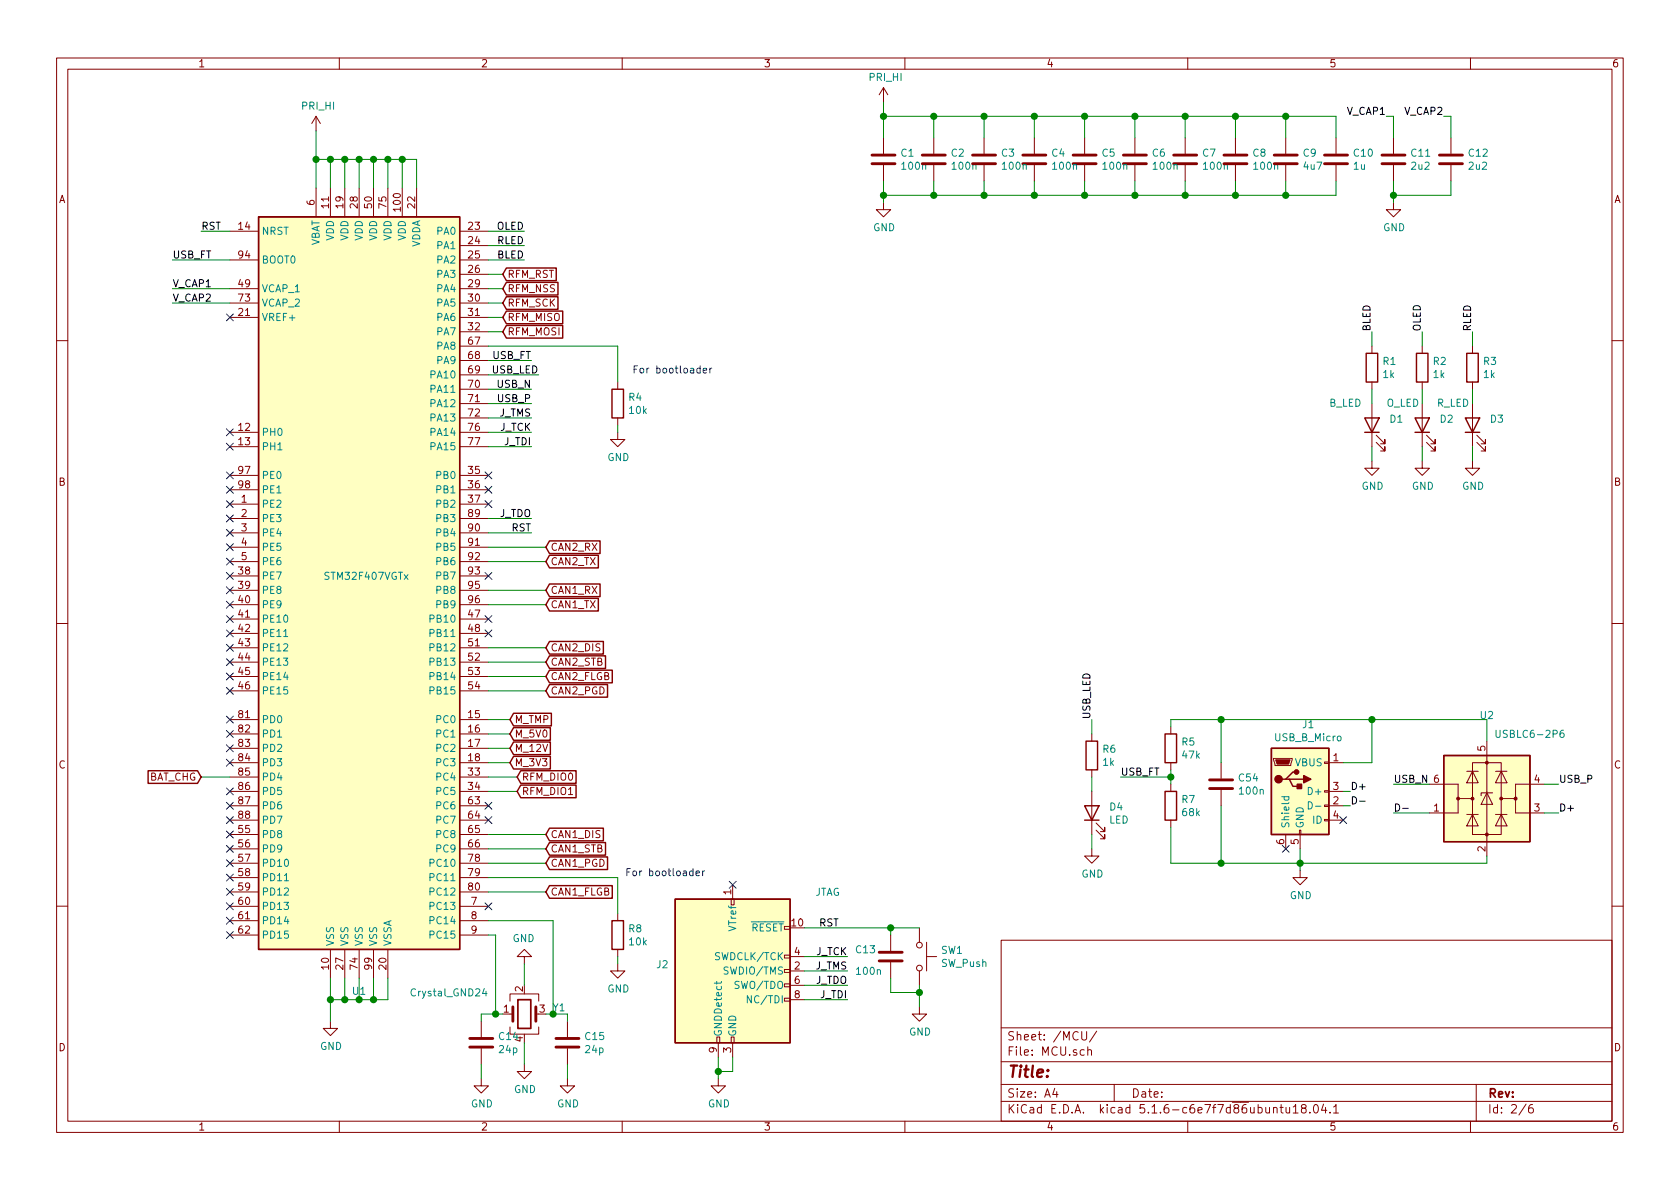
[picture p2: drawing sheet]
EESchema Schematic File Version 4
EELAYER 30 0
EELAYER END
$Descr A4 11693 8268
encoding utf-8
Sheet 2 6
Title ""
Date ""
Rev ""
Comp ""
Comment1 ""
Comment2 ""
Comment3 ""
Comment4 ""
$EndDescr
$Comp
L Device:C C1
U 1 1
P 6150 1100
F 0 "C1" H 6265 1146 50  0000 L CNN
F 1 "100n" H 6265 1055 50  0000 L CNN
F 2 "Capacitor_SMD:C_0603_1608Metric_Pad1.05x0.95mm_HandSolder" H 6188 950 50  0001 C CNN
F 3 "~" H 6150 1100 50  0001 C CNN
F 4 "399-1099-1-ND " H 6150 1100 50  0001 C CNN "DigiKey"
	1    6150 1100
	1    0    0    -1  
$EndComp
$Comp
L Device:C C2
U 1 1
P 6500 1100
F 0 "C2" H 6615 1146 50  0000 L CNN
F 1 "100n" H 6615 1055 50  0000 L CNN
F 2 "Capacitor_SMD:C_0603_1608Metric_Pad1.05x0.95mm_HandSolder" H 6538 950 50  0001 C CNN
F 3 "~" H 6500 1100 50  0001 C CNN
F 4 "399-1099-1-ND " H 6500 1100 50  0001 C CNN "DigiKey"
	1    6500 1100
	1    0    0    -1  
$EndComp
$Comp
L Device:C C3
U 1 1
P 6850 1100
F 0 "C3" H 6965 1146 50  0000 L CNN
F 1 "100n" H 6965 1055 50  0000 L CNN
F 2 "Capacitor_SMD:C_0603_1608Metric_Pad1.05x0.95mm_HandSolder" H 6888 950 50  0001 C CNN
F 3 "~" H 6850 1100 50  0001 C CNN
F 4 "399-1099-1-ND " H 6850 1100 50  0001 C CNN "DigiKey"
	1    6850 1100
	1    0    0    -1  
$EndComp
$Comp
L Device:C C4
U 1 1
P 7200 1100
F 0 "C4" H 7315 1146 50  0000 L CNN
F 1 "100n" H 7315 1055 50  0000 L CNN
F 2 "Capacitor_SMD:C_0603_1608Metric_Pad1.05x0.95mm_HandSolder" H 7238 950 50  0001 C CNN
F 3 "~" H 7200 1100 50  0001 C CNN
F 4 "399-1099-1-ND " H 7200 1100 50  0001 C CNN "DigiKey"
	1    7200 1100
	1    0    0    -1  
$EndComp
$Comp
L Device:C C5
U 1 1
P 7550 1100
F 0 "C5" H 7665 1146 50  0000 L CNN
F 1 "100n" H 7665 1055 50  0000 L CNN
F 2 "Capacitor_SMD:C_0603_1608Metric_Pad1.05x0.95mm_HandSolder" H 7588 950 50  0001 C CNN
F 3 "~" H 7550 1100 50  0001 C CNN
F 4 "399-1099-1-ND " H 7550 1100 50  0001 C CNN "DigiKey"
	1    7550 1100
	1    0    0    -1  
$EndComp
$Comp
L Device:C C6
U 1 1
P 7900 1100
F 0 "C6" H 8015 1146 50  0000 L CNN
F 1 "100n" H 8015 1055 50  0000 L CNN
F 2 "Capacitor_SMD:C_0603_1608Metric_Pad1.05x0.95mm_HandSolder" H 7938 950 50  0001 C CNN
F 3 "~" H 7900 1100 50  0001 C CNN
F 4 "399-1099-1-ND " H 7900 1100 50  0001 C CNN "DigiKey"
	1    7900 1100
	1    0    0    -1  
$EndComp
$Comp
L Device:C C7
U 1 1
P 8250 1100
F 0 "C7" H 8365 1146 50  0000 L CNN
F 1 "100n" H 8365 1055 50  0000 L CNN
F 2 "Capacitor_SMD:C_0603_1608Metric_Pad1.05x0.95mm_HandSolder" H 8288 950 50  0001 C CNN
F 3 "~" H 8250 1100 50  0001 C CNN
F 4 "399-1099-1-ND " H 8250 1100 50  0001 C CNN "DigiKey"
	1    8250 1100
	1    0    0    -1  
$EndComp
$Comp
L Device:C C8
U 1 1
P 8600 1100
F 0 "C8" H 8715 1146 50  0000 L CNN
F 1 "100n" H 8715 1055 50  0000 L CNN
F 2 "Capacitor_SMD:C_0603_1608Metric_Pad1.05x0.95mm_HandSolder" H 8638 950 50  0001 C CNN
F 3 "~" H 8600 1100 50  0001 C CNN
F 4 "399-1099-1-ND " H 8600 1100 50  0001 C CNN "DigiKey"
	1    8600 1100
	1    0    0    -1  
$EndComp
$Comp
L Device:C C9
U 1 1
P 8950 1100
F 0 "C9" H 9065 1146 50  0000 L CNN
F 1 "4u7" H 9065 1055 50  0000 L CNN
F 2 "Capacitor_SMD:C_0805_2012Metric_Pad1.15x1.40mm_HandSolder" H 8988 950 50  0001 C CNN
F 3 "~" H 8950 1100 50  0001 C CNN
F 4 "490-14466-1-ND " H 8950 1100 50  0001 C CNN "DigiKey"
	1    8950 1100
	1    0    0    -1  
$EndComp
$Comp
L power:GND #PWR03
U 1 1
P 6150 1400
F 0 "#PWR03" H 6150 1150 50  0001 C CNN
F 1 "GND" H 6155 1227 50  0000 C CNN
F 2 "" H 6150 1400 50  0001 C CNN
F 3 "" H 6150 1400 50  0001 C CNN
	1    6150 1400
	1    0    0    -1  
$EndComp
Wire Wire Line
	6150 1250 6150 1350
Wire Wire Line
	8950 800  8950 950 
Wire Wire Line
	6150 800  6150 950 
Wire Wire Line
	8950 1250 8950 1350
Wire Wire Line
	8950 1350 8600 1350
Connection ~ 6150 1350
Wire Wire Line
	6150 1350 6150 1400
Wire Wire Line
	6500 1250 6500 1350
Connection ~ 6500 1350
Wire Wire Line
	6500 1350 6150 1350
Wire Wire Line
	6850 1250 6850 1350
Connection ~ 6850 1350
Wire Wire Line
	6850 1350 6500 1350
Wire Wire Line
	7200 1250 7200 1350
Connection ~ 7200 1350
Wire Wire Line
	7200 1350 6850 1350
Wire Wire Line
	7550 1250 7550 1350
Connection ~ 7550 1350
Wire Wire Line
	7550 1350 7200 1350
Wire Wire Line
	7900 1250 7900 1350
Connection ~ 7900 1350
Wire Wire Line
	7900 1350 7550 1350
Wire Wire Line
	8250 1250 8250 1350
Connection ~ 8250 1350
Wire Wire Line
	8250 1350 7900 1350
Wire Wire Line
	8600 1250 8600 1350
Connection ~ 8600 1350
Wire Wire Line
	8600 1350 8250 1350
Wire Wire Line
	8600 950  8600 800 
Wire Wire Line
	6150 800  6500 800 
Connection ~ 8600 800 
Wire Wire Line
	8600 800  8950 800 
Wire Wire Line
	8250 950  8250 800 
Connection ~ 8250 800 
Wire Wire Line
	8250 800  8600 800 
Wire Wire Line
	7900 950  7900 800 
Connection ~ 7900 800 
Wire Wire Line
	7900 800  8250 800 
Wire Wire Line
	7550 950  7550 800 
Connection ~ 7550 800 
Wire Wire Line
	7550 800  7900 800 
Wire Wire Line
	7200 800  7200 950 
Connection ~ 7200 800 
Wire Wire Line
	7200 800  7550 800 
Wire Wire Line
	6850 800  6850 950 
Connection ~ 6850 800 
Wire Wire Line
	6850 800  7200 800 
Wire Wire Line
	6500 800  6500 950 
Connection ~ 6500 800 
Wire Wire Line
	6500 800  6850 800 
$Comp
L Connector:Conn_ARM_JTAG_SWD_10 J2
U 1 1
P 5100 6750
F 0 "J2" H 4657 6796 50  0000 R CNN
F 1 "JTAG" H 5850 7300 50  0000 R CNN
F 2 "Connector_PinHeader_1.27mm:PinHeader_2x05_P1.27mm_Vertical" H 5100 6750 50  0001 C CNN
F 3 "http://infocenter.arm.com/help/topic/com.arm.doc.ddi0314h/DDI0314H_coresight_components_trm.pdf" V 4750 5500 50  0001 C CNN
F 4 "1175-1627-ND" H 5100 6750 50  0001 C CNN "DigiKey"
	1    5100 6750
	1    0    0    -1  
$EndComp
$Comp
L power:GND #PWR018
U 1 1
P 5000 7500
F 0 "#PWR018" H 5000 7250 50  0001 C CNN
F 1 "GND" H 5005 7327 50  0000 C CNN
F 2 "" H 5000 7500 50  0001 C CNN
F 3 "" H 5000 7500 50  0001 C CNN
	1    5000 7500
	1    0    0    -1  
$EndComp
Wire Wire Line
	5000 7350 5000 7450
Wire Wire Line
	5000 7450 5100 7450
Wire Wire Line
	5100 7350 5100 7450
Connection ~ 5000 7450
Wire Wire Line
	5000 7450 5000 7500
$Comp
L Switch:SW_Push SW1
U 1 1
P 6400 6650
F 0 "SW1" V 6354 6798 50  0000 L CNN
F 1 "SW_Push" V 6445 6798 50  0000 L CNN
F 2 "Button_Switch_SMD:SW_SPST_B3S-1000" H 6400 6850 50  0001 C CNN
F 3 "~" H 6400 6850 50  0001 C CNN
F 4 "SW836CT-ND " V 6400 6650 50  0001 C CNN "DigiKey"
	1    6400 6650
	0    1    1    0   
$EndComp
Wire Wire Line
	5600 6450 6200 6450
$Comp
L power:GND #PWR013
U 1 1
P 6400 7000
F 0 "#PWR013" H 6400 6750 50  0001 C CNN
F 1 "GND" H 6405 6827 50  0000 C CNN
F 2 "" H 6400 7000 50  0001 C CNN
F 3 "" H 6400 7000 50  0001 C CNN
	1    6400 7000
	1    0    0    -1  
$EndComp
Wire Wire Line
	6400 6850 6400 6900
$Comp
L Device:C C13
U 1 1
P 6200 6650
F 0 "C13" H 5950 6700 50  0000 L CNN
F 1 "100n" H 5950 6550 50  0000 L CNN
F 2 "Capacitor_SMD:C_0603_1608Metric_Pad1.05x0.95mm_HandSolder" H 6238 6500 50  0001 C CNN
F 3 "~" H 6200 6650 50  0001 C CNN
F 4 "399-1099-1-ND " H 6200 6650 50  0001 C CNN "DigiKey"
	1    6200 6650
	1    0    0    -1  
$EndComp
Wire Wire Line
	6200 6450 6200 6500
Connection ~ 6200 6450
Wire Wire Line
	6200 6450 6400 6450
Wire Wire Line
	6200 6800 6200 6900
Wire Wire Line
	6200 6900 6400 6900
Connection ~ 6400 6900
Wire Wire Line
	6400 6900 6400 7000
Text Label 5900 6650 2    50   ~ 0
J_TCK
Text Label 5900 6750 2    50   ~ 0
J_TMS
Text Label 5900 6850 2    50   ~ 0
J_TDO
Text Label 5900 6950 2    50   ~ 0
J_TDI
Text Label 5700 6450 0    50   ~ 0
RST
Text Label 1400 1600 0    50   ~ 0
RST
Wire Wire Line
	1400 1600 1600 1600
Wire Wire Line
	2200 1100 2300 1100
Wire Wire Line
	2200 1100 2200 1300
Wire Wire Line
	2800 1300 2800 1100
Connection ~ 2800 1100
Wire Wire Line
	2800 1100 2900 1100
Connection ~ 2700 1100
Wire Wire Line
	2700 1100 2800 1100
Connection ~ 2600 1100
Wire Wire Line
	2600 1100 2700 1100
Connection ~ 2500 1100
Wire Wire Line
	2500 1100 2600 1100
Connection ~ 2400 1100
Wire Wire Line
	2400 1100 2500 1100
Connection ~ 2300 1100
Wire Wire Line
	2300 1100 2400 1100
$Comp
L power:GND #PWR014
U 1 1
P 2300 7100
F 0 "#PWR014" H 2300 6850 50  0001 C CNN
F 1 "GND" H 2305 6927 50  0000 C CNN
F 2 "" H 2300 7100 50  0001 C CNN
F 3 "" H 2300 7100 50  0001 C CNN
	1    2300 7100
	1    0    0    -1  
$EndComp
Wire Wire Line
	2300 6800 2300 6950
Wire Wire Line
	2400 6800 2400 6950
Wire Wire Line
	2400 6950 2300 6950
Connection ~ 2300 6950
Wire Wire Line
	2300 6950 2300 7100
Wire Wire Line
	2500 6800 2500 6950
Wire Wire Line
	2500 6950 2400 6950
Connection ~ 2400 6950
Wire Wire Line
	2600 6800 2600 6950
Wire Wire Line
	2600 6950 2500 6950
Connection ~ 2500 6950
Wire Wire Line
	2700 6800 2700 6950
Wire Wire Line
	2700 6950 2600 6950
Connection ~ 2600 6950
Text Label 3700 3000 2    50   ~ 0
J_TCK
Wire Wire Line
	3400 3000 3700 3000
Wire Wire Line
	5600 6950 5900 6950
Wire Wire Line
	5600 6850 5900 6850
Wire Wire Line
	5600 6750 5900 6750
Wire Wire Line
	5600 6650 5900 6650
Text Label 3700 3100 2    50   ~ 0
J_TDI
Wire Wire Line
	3700 3100 3400 3100
Text Label 3700 3600 2    50   ~ 0
J_TDO
Wire Wire Line
	3700 3600 3400 3600
Text Label 3700 3700 2    50   ~ 0
RST
Wire Wire Line
	3700 3700 3400 3700
Text Label 3700 2900 2    50   ~ 0
J_TMS
Wire Wire Line
	3700 2900 3400 2900
$Comp
L Device:C C11
U 1 1
P 9700 1100
F 0 "C11" H 9815 1146 50  0000 L CNN
F 1 "2u2" H 9815 1055 50  0000 L CNN
F 2 "Capacitor_SMD:C_0603_1608Metric_Pad1.05x0.95mm_HandSolder" H 9738 950 50  0001 C CNN
F 3 "~" H 9700 1100 50  0001 C CNN
F 4 " 587-4864-1-ND" H 9700 1100 50  0001 C CNN "DigiKey"
	1    9700 1100
	1    0    0    -1  
$EndComp
$Comp
L Device:C C12
U 1 1
P 10100 1100
F 0 "C12" H 10215 1146 50  0000 L CNN
F 1 "2u2" H 10215 1055 50  0000 L CNN
F 2 "Capacitor_SMD:C_0603_1608Metric_Pad1.05x0.95mm_HandSolder" H 10138 950 50  0001 C CNN
F 3 "~" H 10100 1100 50  0001 C CNN
F 4 " 587-4864-1-ND" H 10100 1100 50  0001 C CNN "DigiKey"
	1    10100 1100
	1    0    0    -1  
$EndComp
$Comp
L power:GND #PWR04
U 1 1
P 9700 1400
F 0 "#PWR04" H 9700 1150 50  0001 C CNN
F 1 "GND" H 9705 1227 50  0000 C CNN
F 2 "" H 9700 1400 50  0001 C CNN
F 3 "" H 9700 1400 50  0001 C CNN
	1    9700 1400
	1    0    0    -1  
$EndComp
Wire Wire Line
	9700 1250 9700 1350
Wire Wire Line
	10100 1250 10100 1350
Wire Wire Line
	10100 1350 9700 1350
Connection ~ 9700 1350
Wire Wire Line
	9700 1350 9700 1400
Text Label 9650 800  2    50   ~ 0
V_CAP1
Text Label 1200 2000 0    50   ~ 0
V_CAP1
Text Label 1200 2100 0    50   ~ 0
V_CAP2
$Comp
L Device:C C10
U 1 1
P 9300 1100
F 0 "C10" H 9415 1146 50  0000 L CNN
F 1 "1u" H 9415 1055 50  0000 L CNN
F 2 "Capacitor_SMD:C_0603_1608Metric_Pad1.05x0.95mm_HandSolder" H 9338 950 50  0001 C CNN
F 3 "~" H 9300 1100 50  0001 C CNN
F 4 "1276-6524-1-ND " H 9300 1100 50  0001 C CNN "DigiKey"
	1    9300 1100
	1    0    0    -1  
$EndComp
Wire Wire Line
	9300 950  9300 800 
Wire Wire Line
	9300 800  8950 800 
Connection ~ 8950 800 
Wire Wire Line
	9300 1250 9300 1350
Wire Wire Line
	9300 1350 8950 1350
Connection ~ 8950 1350
Wire Wire Line
	9700 800  9700 950 
Wire Wire Line
	10100 800  10100 950 
Wire Wire Line
	1200 2100 1600 2100
Wire Wire Line
	1200 2000 1600 2000
Wire Wire Line
	9650 800  9700 800 
Text Label 10050 800  2    50   ~ 0
V_CAP2
Wire Wire Line
	10050 800  10100 800 
$Comp
L Device:C C15
U 1 1
P 3950 7250
F 0 "C15" H 4065 7296 50  0000 L CNN
F 1 "24p" H 4065 7205 50  0000 L CNN
F 2 "Capacitor_SMD:C_0603_1608Metric_Pad1.05x0.95mm_HandSolder" H 3988 7100 50  0001 C CNN
F 3 "~" H 3950 7250 50  0001 C CNN
F 4 " 490-1336-1-ND " H 3950 7250 50  0001 C CNN "DigiKey"
	1    3950 7250
	1    0    0    -1  
$EndComp
$Comp
L Device:C C14
U 1 1
P 3350 7250
F 0 "C14" H 3465 7296 50  0000 L CNN
F 1 "24p" H 3465 7205 50  0000 L CNN
F 2 "Capacitor_SMD:C_0603_1608Metric_Pad1.05x0.95mm_HandSolder" H 3388 7100 50  0001 C CNN
F 3 "~" H 3350 7250 50  0001 C CNN
F 4 " 490-1336-1-ND " H 3350 7250 50  0001 C CNN "DigiKey"
	1    3350 7250
	1    0    0    -1  
$EndComp
Wire Wire Line
	3350 7100 3350 7050
Wire Wire Line
	3350 7050 3450 7050
Wire Wire Line
	3800 7050 3850 7050
Wire Wire Line
	3950 7050 3950 7100
$Comp
L power:GND #PWR017
U 1 1
P 3950 7500
F 0 "#PWR017" H 3950 7250 50  0001 C CNN
F 1 "GND" H 3955 7327 50  0000 C CNN
F 2 "" H 3950 7500 50  0001 C CNN
F 3 "" H 3950 7500 50  0001 C CNN
	1    3950 7500
	1    0    0    -1  
$EndComp
$Comp
L power:GND #PWR016
U 1 1
P 3350 7500
F 0 "#PWR016" H 3350 7250 50  0001 C CNN
F 1 "GND" H 3355 7327 50  0000 C CNN
F 2 "" H 3350 7500 50  0001 C CNN
F 3 "" H 3350 7500 50  0001 C CNN
	1    3350 7500
	1    0    0    -1  
$EndComp
Wire Wire Line
	3350 7400 3350 7500
Wire Wire Line
	3950 7400 3950 7500
Wire Wire Line
	3400 6400 3850 6400
Wire Wire Line
	3400 6500 3450 6500
Wire Wire Line
	3450 6500 3450 7050
Connection ~ 3450 7050
Wire Wire Line
	3450 7050 3500 7050
Wire Wire Line
	3850 6400 3850 7050
Connection ~ 3850 7050
Wire Wire Line
	3850 7050 3950 7050
Wire Wire Line
	3800 4200 3400 4200
Wire Wire Line
	3800 4100 3400 4100
Wire Wire Line
	3400 3800 3800 3800
Wire Wire Line
	3400 3900 3800 3900
Text GLabel 3800 4100 2    50   Input ~ 0
CAN1_RX
Text GLabel 3800 4200 2    50   Input ~ 0
CAN1_TX
Text GLabel 3800 3800 2    50   Input ~ 0
CAN2_RX
Text GLabel 3800 3900 2    50   Input ~ 0
CAN2_TX
Text GLabel 3800 4500 2    50   Input ~ 0
CAN2_DIS
Wire Wire Line
	3400 4600 3800 4600
$Comp
L Device:LED D2
U 1 1
P 9900 2950
F 0 "D2" V 9939 2832 50  0000 R CNN
F 1 "O_LED" V 10050 3200 50  0000 R CNN
F 2 "LED_SMD:LED_0603_1608Metric_Pad1.05x0.95mm_HandSolder" H 9900 2950 50  0001 C CNN
F 3 "~" H 9900 2950 50  0001 C CNN
F 4 "475-2486-2-ND " V 9900 2950 50  0001 C CNN "DigiKey"
	1    9900 2950
	0    -1   -1   0   
$EndComp
$Comp
L Device:LED D3
U 1 1
P 10250 2950
F 0 "D3" V 10289 2832 50  0000 R CNN
F 1 "R_LED" V 10400 3200 50  0000 R CNN
F 2 "LED_SMD:LED_0603_1608Metric_Pad1.05x0.95mm_HandSolder" H 10250 2950 50  0001 C CNN
F 3 "~" H 10250 2950 50  0001 C CNN
F 4 "475-2512-1-ND " V 10250 2950 50  0001 C CNN "DigiKey"
	1    10250 2950
	0    -1   -1   0   
$EndComp
$Comp
L power:GND #PWR07
U 1 1
P 9900 3200
F 0 "#PWR07" H 9900 2950 50  0001 C CNN
F 1 "GND" H 9905 3027 50  0000 C CNN
F 2 "" H 9900 3200 50  0001 C CNN
F 3 "" H 9900 3200 50  0001 C CNN
	1    9900 3200
	1    0    0    -1  
$EndComp
$Comp
L power:GND #PWR08
U 1 1
P 10250 3200
F 0 "#PWR08" H 10250 2950 50  0001 C CNN
F 1 "GND" H 10255 3027 50  0000 C CNN
F 2 "" H 10250 3200 50  0001 C CNN
F 3 "" H 10250 3200 50  0001 C CNN
	1    10250 3200
	1    0    0    -1  
$EndComp
Wire Wire Line
	10250 3100 10250 3200
Wire Wire Line
	9900 3100 9900 3200
$Comp
L Device:R R2
U 1 1
P 9900 2550
F 0 "R2" H 9970 2596 50  0000 L CNN
F 1 "1k" H 9970 2505 50  0000 L CNN
F 2 "Resistor_SMD:R_0603_1608Metric_Pad1.05x0.95mm_HandSolder" V 9830 2550 50  0001 C CNN
F 3 "~" H 9900 2550 50  0001 C CNN
	1    9900 2550
	1    0    0    -1  
$EndComp
Wire Wire Line
	9900 2700 9900 2800
$Comp
L Device:R R3
U 1 1
P 10250 2550
F 0 "R3" H 10320 2596 50  0000 L CNN
F 1 "1k" H 10320 2505 50  0000 L CNN
F 2 "Resistor_SMD:R_0603_1608Metric_Pad1.05x0.95mm_HandSolder" V 10180 2550 50  0001 C CNN
F 3 "~" H 10250 2550 50  0001 C CNN
	1    10250 2550
	1    0    0    -1  
$EndComp
Wire Wire Line
	10250 2700 10250 2800
Text Label 9900 2300 1    50   ~ 0
OLED
Text Label 10250 2300 1    50   ~ 0
RLED
Wire Wire Line
	10250 2300 10250 2400
Wire Wire Line
	9900 2300 9900 2400
Text Label 3650 1600 2    50   ~ 0
OLED
Text Label 3650 1700 2    50   ~ 0
RLED
Wire Wire Line
	3650 1700 3400 1700
Wire Wire Line
	3400 1600 3650 1600
Text GLabel 3500 2100 2    50   Input ~ 0
RFM_SCK
Wire Wire Line
	3500 2000 3400 2000
Text GLabel 3500 2000 2    50   Input ~ 0
RFM_NSS
Text GLabel 3500 2200 2    50   Input ~ 0
RFM_MISO
Text GLabel 3500 2300 2    50   Input ~ 0
RFM_MOSI
Wire Wire Line
	3500 2300 3400 2300
Wire Wire Line
	3400 2200 3500 2200
Wire Wire Line
	3500 2100 3400 2100
$Comp
L Connector:USB_B_Micro J1
U 1 1
P 9050 5500
F 0 "J1" H 9107 5967 50  0000 C CNN
F 1 "USB_B_Micro" H 9107 5876 50  0000 C CNN
F 2 "Connector_USB:USB_Micro-B_Molex_47346-0001" H 9200 5450 50  0001 C CNN
F 3 "~" H 9200 5450 50  0001 C CNN
F 4 "WM17141CT-ND " H 9050 5500 50  0001 C CNN "DigiKey"
	1    9050 5500
	1    0    0    -1  
$EndComp
Text Label 10850 5450 0    50   ~ 0
USB_P
Text Label 9700 5450 0    50   ~ 0
USB_N
Text Label 3700 2700 2    50   ~ 0
USB_N
Text Label 3700 2800 2    50   ~ 0
USB_P
Wire Wire Line
	3700 2800 3400 2800
Wire Wire Line
	3400 2700 3700 2700
$Comp
L power:GND #PWR010
U 1 1
P 9050 6050
F 0 "#PWR010" H 9050 5800 50  0001 C CNN
F 1 "GND" H 9055 5877 50  0000 C CNN
F 2 "" H 9050 6050 50  0001 C CNN
F 3 "" H 9050 6050 50  0001 C CNN
	1    9050 6050
	1    0    0    -1  
$EndComp
Wire Wire Line
	9050 5900 9050 6000
NoConn ~ 8950 5900
Wire Wire Line
	10850 5650 10750 5650
Wire Wire Line
	10750 5450 10850 5450
Wire Wire Line
	10350 5150 10350 5000
Wire Wire Line
	10350 5000 9550 5000
Wire Wire Line
	9550 5000 9550 5300
Wire Wire Line
	9550 5300 9350 5300
Wire Wire Line
	10350 6000 10350 5950
Wire Wire Line
	10350 6000 9050 6000
Connection ~ 9050 6000
Wire Wire Line
	9050 6000 9050 6050
NoConn ~ 9350 5700
$Comp
L Device:R R5
U 1 1
P 8150 5200
F 0 "R5" H 8220 5246 50  0000 L CNN
F 1 "47k" H 8220 5155 50  0000 L CNN
F 2 "Resistor_SMD:R_0603_1608Metric_Pad1.05x0.95mm_HandSolder" V 8080 5200 50  0001 C CNN
F 3 "~" H 8150 5200 50  0001 C CNN
	1    8150 5200
	1    0    0    -1  
$EndComp
$Comp
L Device:R R7
U 1 1
P 8150 5600
F 0 "R7" H 8220 5646 50  0000 L CNN
F 1 "68k" H 8220 5555 50  0000 L CNN
F 2 "Resistor_SMD:R_0603_1608Metric_Pad1.05x0.95mm_HandSolder" V 8080 5600 50  0001 C CNN
F 3 "~" H 8150 5600 50  0001 C CNN
	1    8150 5600
	1    0    0    -1  
$EndComp
Wire Wire Line
	8150 5750 8150 6000
Wire Wire Line
	8150 6000 8500 6000
Wire Wire Line
	8150 5050 8150 5000
Wire Wire Line
	8150 5000 8500 5000
Wire Wire Line
	8150 5350 8150 5400
Connection ~ 8150 5400
Wire Wire Line
	8150 5400 8150 5450
Text Label 7800 5400 0    50   ~ 0
USB_FT
Wire Wire Line
	7800 5400 8150 5400
Text Label 3700 2500 2    50   ~ 0
USB_FT
Wire Wire Line
	3400 2500 3700 2500
Text Label 1200 1800 0    50   ~ 0
USB_FT
Wire Wire Line
	1200 1800 1600 1800
$Comp
L Device:LED D1
U 1 1
P 9550 2950
F 0 "D1" V 9589 2832 50  0000 R CNN
F 1 "B_LED" V 9700 3250 50  0000 R CNN
F 2 "LED_SMD:LED_0603_1608Metric_Pad1.05x0.95mm_HandSolder" H 9550 2950 50  0001 C CNN
F 3 "~" H 9550 2950 50  0001 C CNN
F 4 "475-2815-1-ND " V 9550 2950 50  0001 C CNN "DigiKey"
	1    9550 2950
	0    -1   -1   0   
$EndComp
$Comp
L power:GND #PWR06
U 1 1
P 9550 3200
F 0 "#PWR06" H 9550 2950 50  0001 C CNN
F 1 "GND" H 9555 3027 50  0000 C CNN
F 2 "" H 9550 3200 50  0001 C CNN
F 3 "" H 9550 3200 50  0001 C CNN
	1    9550 3200
	1    0    0    -1  
$EndComp
Wire Wire Line
	9550 3100 9550 3200
$Comp
L Device:R R1
U 1 1
P 9550 2550
F 0 "R1" H 9620 2596 50  0000 L CNN
F 1 "1k" H 9620 2505 50  0000 L CNN
F 2 "Resistor_SMD:R_0603_1608Metric_Pad1.05x0.95mm_HandSolder" V 9480 2550 50  0001 C CNN
F 3 "~" H 9550 2550 50  0001 C CNN
	1    9550 2550
	1    0    0    -1  
$EndComp
Wire Wire Line
	9550 2700 9550 2800
Wire Wire Line
	9550 2300 9550 2400
Text Label 9550 2300 1    50   ~ 0
BLED
Text Label 3650 1800 2    50   ~ 0
BLED
Wire Wire Line
	3400 1800 3650 1800
$Comp
L Device:R R4
U 1 1
P 4300 2800
F 0 "R4" H 4370 2846 50  0000 L CNN
F 1 "10k" H 4370 2755 50  0000 L CNN
F 2 "Resistor_SMD:R_0603_1608Metric_Pad1.05x0.95mm_HandSolder" V 4230 2800 50  0001 C CNN
F 3 "~" H 4300 2800 50  0001 C CNN
	1    4300 2800
	1    0    0    -1  
$EndComp
$Comp
L power:GND #PWR05
U 1 1
P 4300 3000
F 0 "#PWR05" H 4300 2750 50  0001 C CNN
F 1 "GND" H 4305 2827 50  0000 C CNN
F 2 "" H 4300 3000 50  0001 C CNN
F 3 "" H 4300 3000 50  0001 C CNN
	1    4300 3000
	1    0    0    -1  
$EndComp
Wire Wire Line
	4300 2950 4300 3000
Wire Wire Line
	3400 2400 4300 2400
Wire Wire Line
	4300 2400 4300 2650
Text Notes 4400 2600 0    50   ~ 0
For bootloader\n
$Comp
L Device:R R8
U 1 1
P 4300 6500
F 0 "R8" H 4370 6546 50  0000 L CNN
F 1 "10k" H 4370 6455 50  0000 L CNN
F 2 "Resistor_SMD:R_0603_1608Metric_Pad1.05x0.95mm_HandSolder" V 4230 6500 50  0001 C CNN
F 3 "~" H 4300 6500 50  0001 C CNN
	1    4300 6500
	1    0    0    -1  
$EndComp
$Comp
L power:GND #PWR012
U 1 1
P 4300 6700
F 0 "#PWR012" H 4300 6450 50  0001 C CNN
F 1 "GND" H 4305 6527 50  0000 C CNN
F 2 "" H 4300 6700 50  0001 C CNN
F 3 "" H 4300 6700 50  0001 C CNN
	1    4300 6700
	1    0    0    -1  
$EndComp
Wire Wire Line
	4300 6650 4300 6700
Wire Wire Line
	3400 6100 4300 6100
Wire Wire Line
	4300 6100 4300 6350
Text Notes 4350 6100 0    50   ~ 0
For bootloader\n
Text GLabel 3800 4600 2    50   Input ~ 0
CAN2_STB
Text GLabel 3800 5800 2    50   Input ~ 0
CAN1_DIS
Text GLabel 3800 5900 2    50   Input ~ 0
CAN1_STB
$Comp
L power:PRI_HI #PWR02
U 1 1
P 2200 900
F 0 "#PWR02" H 2200 750 50  0001 C CNN
F 1 "PRI_HI" H 2215 1073 50  0000 C CNN
F 2 "" H 2200 900 50  0001 C CNN
F 3 "" H 2200 900 50  0001 C CNN
	1    2200 900 
	1    0    0    -1  
$EndComp
$Comp
L power:PRI_HI #PWR01
U 1 1
P 6150 700
F 0 "#PWR01" H 6150 550 50  0001 C CNN
F 1 "PRI_HI" H 6165 873 50  0000 C CNN
F 2 "" H 6150 700 50  0001 C CNN
F 3 "" H 6150 700 50  0001 C CNN
	1    6150 700 
	1    0    0    -1  
$EndComp
Wire Wire Line
	3800 4500 3400 4500
Text GLabel 3550 5000 2    50   Input ~ 0
M_TMP
Text GLabel 3550 5300 2    50   Input ~ 0
M_3V3
Text GLabel 3550 5100 2    50   Input ~ 0
M_5V0
Text GLabel 3550 5200 2    50   Input ~ 0
M_12V
Wire Wire Line
	3550 5300 3400 5300
Wire Wire Line
	3400 5200 3550 5200
Wire Wire Line
	3550 5100 3400 5100
Wire Wire Line
	3550 5000 3400 5000
$Comp
L Device:LED D4
U 1 1
P 7600 5650
F 0 "D4" V 7639 5532 50  0000 R CNN
F 1 "LED" V 7548 5532 50  0000 R CNN
F 2 "LED_SMD:LED_0603_1608Metric_Pad1.05x0.95mm_HandSolder" H 7600 5650 50  0001 C CNN
F 3 "~" H 7600 5650 50  0001 C CNN
F 4 "475-2815-1-ND " V 7600 5650 50  0001 C CNN "DigiKey"
	1    7600 5650
	0    -1   -1   0   
$EndComp
$Comp
L power:GND #PWR09
U 1 1
P 7600 5900
F 0 "#PWR09" H 7600 5650 50  0001 C CNN
F 1 "GND" H 7605 5727 50  0000 C CNN
F 2 "" H 7600 5900 50  0001 C CNN
F 3 "" H 7600 5900 50  0001 C CNN
	1    7600 5900
	1    0    0    -1  
$EndComp
Wire Wire Line
	7600 5800 7600 5900
$Comp
L Device:R R6
U 1 1
P 7600 5250
F 0 "R6" H 7670 5296 50  0000 L CNN
F 1 "1k" H 7670 5205 50  0000 L CNN
F 2 "Resistor_SMD:R_0603_1608Metric_Pad1.05x0.95mm_HandSolder" V 7530 5250 50  0001 C CNN
F 3 "~" H 7600 5250 50  0001 C CNN
	1    7600 5250
	1    0    0    -1  
$EndComp
Wire Wire Line
	7600 5400 7600 5500
Wire Wire Line
	7600 5000 7600 5100
Text Label 7600 5000 1    50   ~ 0
USB_LED
Text Label 3750 2600 2    50   ~ 0
USB_LED
Text GLabel 3600 5400 2    50   Input ~ 0
RFM_DIO0
Text GLabel 3600 5500 2    50   Input ~ 0
RFM_DIO1
Text GLabel 3500 1900 2    50   Input ~ 0
RFM_RST
Wire Wire Line
	3600 5400 3400 5400
Wire Wire Line
	3400 5500 3600 5500
$Comp
L Device:Crystal_GND24 Y1
U 1 1
P 3650 7050
F 0 "Y1" H 3844 7096 50  0000 L CNN
F 1 "Crystal_GND24" H 2850 7200 50  0000 L CNN
F 2 "Crystal:Crystal_SMD_Abracon_ABM3B-4Pin_5.0x3.2mm" H 3650 7050 50  0001 C CNN
F 3 "~" H 3650 7050 50  0001 C CNN
F 4 "535-9720-1-ND " H 3650 7050 50  0001 C CNN "DigiKey"
	1    3650 7050
	1    0    0    -1  
$EndComp
$Comp
L power:GND #PWR015
U 1 1
P 3650 7400
F 0 "#PWR015" H 3650 7150 50  0001 C CNN
F 1 "GND" H 3655 7227 50  0000 C CNN
F 2 "" H 3650 7400 50  0001 C CNN
F 3 "" H 3650 7400 50  0001 C CNN
	1    3650 7400
	1    0    0    -1  
$EndComp
$Comp
L power:GND #PWR011
U 1 1
P 3650 6700
F 0 "#PWR011" H 3650 6450 50  0001 C CNN
F 1 "GND" H 3655 6527 50  0000 C CNN
F 2 "" H 3650 6700 50  0001 C CNN
F 3 "" H 3650 6700 50  0001 C CNN
	1    3650 6700
	-1   0    0    1   
$EndComp
Wire Wire Line
	3650 6700 3650 6850
Wire Wire Line
	3650 7250 3650 7400
NoConn ~ 1600 3000
NoConn ~ 1600 3100
NoConn ~ 1600 3300
NoConn ~ 1600 3400
NoConn ~ 1600 3500
NoConn ~ 1600 3600
NoConn ~ 1600 3700
NoConn ~ 1600 3800
NoConn ~ 1600 3900
NoConn ~ 1600 4000
NoConn ~ 1600 4100
NoConn ~ 1600 4200
NoConn ~ 1600 4300
NoConn ~ 1600 4400
NoConn ~ 1600 4500
NoConn ~ 1600 4600
NoConn ~ 1600 4700
NoConn ~ 1600 4800
NoConn ~ 1600 5500
NoConn ~ 1600 5600
NoConn ~ 1600 5700
NoConn ~ 1600 5800
NoConn ~ 1600 5900
NoConn ~ 1600 6000
NoConn ~ 1600 6100
NoConn ~ 1600 6200
NoConn ~ 1600 6300
NoConn ~ 1600 6400
NoConn ~ 1600 6500
NoConn ~ 3400 6300
NoConn ~ 3400 5700
NoConn ~ 3400 5600
NoConn ~ 3400 4000
NoConn ~ 3400 3400
NoConn ~ 3400 3500
NoConn ~ 1600 2200
NoConn ~ 5100 6150
Text GLabel 1400 5400 0    50   Input ~ 0
BAT_CHG
Wire Wire Line
	1600 5400 1400 5400
$Comp
L Device:C C54
U 1 1
P 8500 5450
F 0 "C54" H 8615 5496 50  0000 L CNN
F 1 "100n" H 8615 5405 50  0000 L CNN
F 2 "Capacitor_SMD:C_0603_1608Metric_Pad1.05x0.95mm_HandSolder" H 8538 5300 50  0001 C CNN
F 3 "~" H 8500 5450 50  0001 C CNN
F 4 "399-1099-1-ND " H 8500 5450 50  0001 C CNN "DigiKey"
	1    8500 5450
	1    0    0    -1  
$EndComp
Wire Wire Line
	8500 5000 8500 5300
Connection ~ 8500 5000
Wire Wire Line
	8500 5600 8500 6000
Connection ~ 8500 6000
Wire Wire Line
	8500 6000 9050 6000
Wire Wire Line
	8500 5000 9550 5000
Connection ~ 9550 5000
Wire Wire Line
	3400 5900 3800 5900
Wire Wire Line
	3400 5800 3800 5800
Wire Wire Line
	3400 1900 3500 1900
NoConn ~ 3400 3300
NoConn ~ 3400 4300
NoConn ~ 3400 4400
Wire Wire Line
	3750 2600 3400 2600
Text Label 10850 5650 0    50   ~ 0
D+
Text Label 9400 5600 0    50   ~ 0
D-
Text GLabel 3800 4700 2    50   Input ~ 0
CAN2_FLGB
Text GLabel 3800 4800 2    50   Input ~ 0
CAN2_PGD
Wire Wire Line
	3400 4700 3800 4700
Wire Wire Line
	3800 4800 3400 4800
Text GLabel 3800 6000 2    50   Input ~ 0
CAN1_PGD
Wire Wire Line
	3800 6000 3400 6000
Text GLabel 3800 6200 2    50   Input ~ 0
CAN1_FLGB
Wire Wire Line
	3800 6200 3400 6200
$Comp
L Power_Protection:USBLC6-2P6 U2
U 1 1
P 10350 5550
F 0 "U2" H 10350 6131 50  0000 C CNN
F 1 "USBLC6-2P6" H 10650 6000 50  0000 C CNN
F 2 "Package_TO_SOT_SMD:SOT-666" H 10350 5050 50  0001 C CNN
F 3 "https://www.st.com/resource/en/datasheet/usblc6-2.pdf" H 10550 5900 50  0001 C CNN
F 4 " 497-5026-1-ND " H 10350 5550 50  0001 C CNN "DigiKey"
	1    10350 5550
	1    0    0    -1  
$EndComp
Wire Wire Line
	9700 5450 9950 5450
Text Label 9700 5650 0    50   ~ 0
D-
Wire Wire Line
	9700 5650 9950 5650
Wire Wire Line
	9400 5600 9350 5600
Text Label 9400 5500 0    50   ~ 0
D+
Wire Wire Line
	9350 5500 9400 5500
NoConn ~ 1600 5000
NoConn ~ 1600 5100
NoConn ~ 1600 5200
NoConn ~ 1600 5300
Wire Wire Line
	2700 1300 2700 1100
Wire Wire Line
	2600 1300 2600 1100
Wire Wire Line
	2500 1300 2500 1100
Wire Wire Line
	2400 1300 2400 1100
Wire Wire Line
	2300 1100 2300 1300
$Comp
L MCU_ST_STM32F4:STM32F407VGTx U1
U 1 1
P 2500 4000
F 0 "U1" H 2500 1111 50  0000 C CNN
F 1 "STM32F407VGTx" H 2550 4000 50  0000 C CNN
F 2 "Package_QFP:LQFP-100_14x14mm_P0.5mm" H 1800 1400 50  0001 R CNN
F 3 "http://www.st.com/st-web-ui/static/active/en/resource/technical/document/datasheet/DM00037051.pdf" H 2500 4000 50  0001 C CNN
F 4 "497-11605-ND " H 2500 4000 50  0001 C CNN "DigiKey"
	1    2500 4000
	1    0    0    -1  
$EndComp
Wire Wire Line
	2900 1100 2900 1300
Wire Wire Line
	6150 700  6150 800 
Connection ~ 6150 800 
Wire Wire Line
	2200 900  2200 1100
Connection ~ 2200 1100
$EndSCHEMATC
